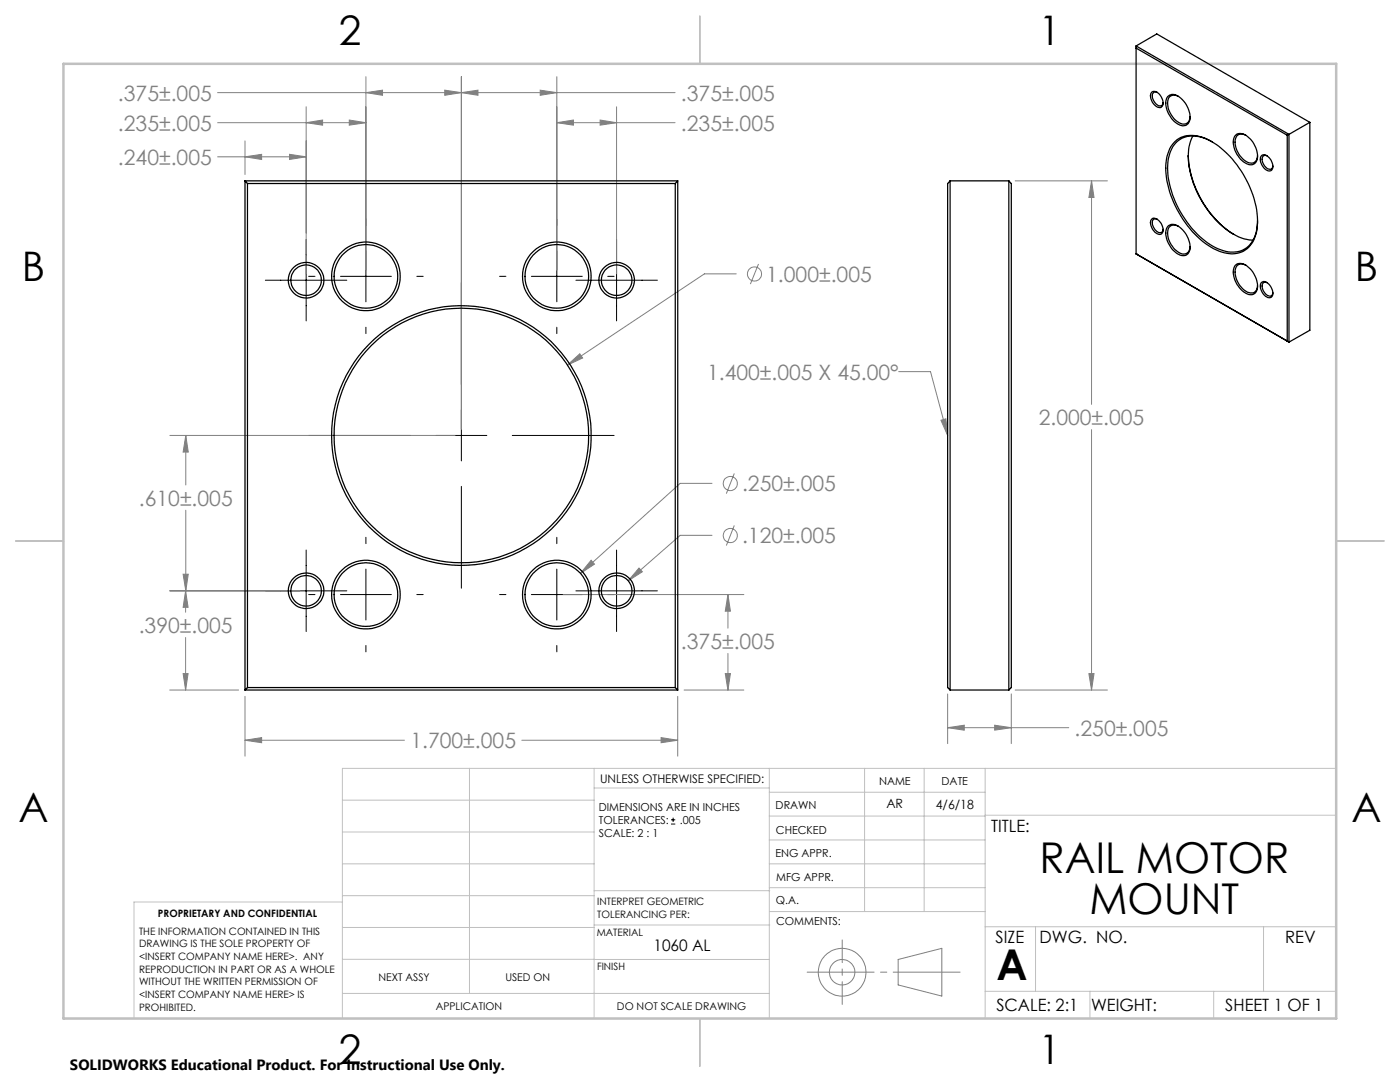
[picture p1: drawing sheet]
<svg xmlns="http://www.w3.org/2000/svg" width="279mm" height="216mm" viewBox="0 0 279 216" stroke-linecap="round" stroke-linejoin="round" font-family="sans-serif">
<g fill="none" stroke="#808080" stroke-width=".2">
<path d="M43.4 18.5h91.3M73 18.5l3.3-.5v1zM73 15.3v38.6M88.8 18l3.3 .5-3.3 .5zM92.1 18.5l3.3-.5v1zM92.1 15.3v70.3M107.8 18l3.3 .5-3.3 .5zM111.1 15.3v38.6M43.4 31.3h17.7M43.4 24.5h29.6M48.9 31.3l3.3-.5v1zM48.9 28.1v6.7"/>
<path d="M57.8 30.8l3.3 .5-3.3 .5zM61.1 24.5l3.3-.5v1zM61.1 21.3v33.3M69.7 24l3.3 .5-3.3 .5zM111.1 24.5l3.3-.5v1zM111.1 24.5h23.6M119.8 24l3.2 .5-3.2 .5zM123 21.3v33.3M202.6 36.1h18.4M217.8 36.1l.5 3.3h-1zM217.8 36.1v44.6M146.9 54.6h-6.3l-27.4 18.2"/>
<path d="M151.4 52.7l-1.6 4M113.2 72.8l2.5-2.2 .6 .8zM179.4 74.2h6.3l3.4 12.7M33.9 86.9h56.9M37.1 86.9l.5 3.3h-1.1zM37.1 86.9v9.9M142.1 96.4h-6.4l-19.8 18M146.5 94.5l-1.5 4M187.8 83.9l1-.3 .3 3.3zM217.8 85.7v52M33.9 117.9h25.9M36.5 114.6h1.1l-.5 3.3z"/>
<path d="M37 117.9l.5 3.3h-1zM37 117.9v4.3M37.1 101.8v16.1M112.4 118.6h36M118 111.8l.6 .8-2.7 1.8zM127.5 113.3l.7 .8-2.8 1.8zM142.1 106.8h-6.4l-10.3 9.1M145.3 118.6l.5 3.4h-1.1zM145.3 118.6v6.7M146.5 104.8l-1.5 4.1M33.9 137.7h13.7M36.5 134.4h1l-.5 3.3z"/>
<path d="M37 127.2v10.5M48.9 139v11.9M135.3 139v11.9M136.5 137.7h11.9M144.7 134.4h1.1l-.5 3.3zM145.3 130.4v7.3M189.1 138.5v9.9M201.8 138.5v9.9M202.6 137.7h18.4M217.3 134.4h1l-.5 3.3zM48.9 147.7l3.3-.5v1zM48.9 147.7h31.8"/>
<path d="M104.1 147.7h31.2M131.9 147.2l3.4 .5-3.4 .5zM189.1 145.2l3.3-.5v1zM189.1 145.2h24.2M198.5 144.7l3.3 .5-3.3 .5zM179.2 191.5l8.8-2.3v9.6l-8.8-2.3z"/>
<circle cx="150.6" cy="54.7" r="1.42"/>
<circle cx="145.7" cy="96.5" r="1.4"/>
<circle cx="145.7" cy="106.9" r="1.4"/>
<circle cx="168.1" cy="194" r="4.8"/>
<circle cx="168.1" cy="194" r="2.53"/>
</g>
<g fill="none" stroke="#000" stroke-width=".2">
<path d="M53 55.9h16.2M61.1 47.8v16.2M61.6 55.1h1.3M67.9 55.1h10.2M73 43.7v1.3M73 50.1v10.1M83.2 55.1h1.3M92.1 56.4v20.3M99.7 55.1h1.3M106 55.1h10.2M111.1 43.7v1.3M111.1 50.1v10.1"/>
<path d="M114.9 55.9h16.3M121.3 55.1h1.3M123 47.8v16.2M73 65.3v1.3M111.1 65.3v1.3M61.6 86.9h20.3M87 86.9h10.2M92.1 81.8v10.2M92.1 97v20.4M102.2 86.9h20.4M53 117.9h16.2M61.1 109.7v16.3"/>
<path d="M61.6 118.6h1.3M67.9 118.6h10.2M73 107.2v1.3M73 113.6v10.1M83.2 118.6h1.3M99.7 118.6h1.3M106 118.6h10.2M111.1 107.2v1.3M111.1 113.6v10.1M114.9 117.9h16.3M121.3 118.6h1.3M123 109.7v16.3"/>
<path d="M73 128.8v1.3M111.1 128.8v1.3M133.9 164.4h.9M133.9 163.6h.9M134.3 163.2v.8"/>
</g>
<path d="M161.1 194h30.5" fill="none" stroke="#808080" stroke-width=".2" stroke-dasharray="15.2 1.3 1.3 1.3" stroke-dashoffset="1.9"/>
<path d="M168.1 187.6v12.8" fill="none" stroke="#808080" stroke-width=".2" stroke-dasharray="15.2 1.3 1.3 1.3" stroke-dashoffset="10.7"/>
<g fill="none" stroke="#c0c0c0" stroke-width=".2">
<path d="M68.3 159.7h50.3M93.7 153.3v44.9M118.6 153.3v49.9M118.6 157.2h34.9M153.5 153.3v49.9M153.5 158.1h43.1M172.5 153.3v28.6M184.4 153.3v28.6M196.6 153.3v49.9M266.7 153.3h-198.4v49.9M68.3 178.7h50.3M68.3 172.4h50.3"/>
<path d="M68.3 166h50.3M68.3 180h-41.6v23.2M118.6 177.7h35M153.5 167.6h43.1M153.5 162.8h43.1M153.5 172.4h43.1M153.5 177.1h43.1M196.6 162.7h70.1M68.3 198.2h85.2M68.3 191.4l85.2 .1M68.3 185.1h50.3M118.6 184.6h35"/>
<path d="M153.6 181.9h43M196.6 197.8h70.1M196.6 184.9h70.1M206.7 184.9v12.9M217.5 197.8v5.4M242.2 197.8v5.4M252.2 184.9v12.9"/>
</g>
<path d="M139.7 3.2v9.5M3.1 107.9h9.6M266.7 107.9h9.5M139.7 203.2v9.6" fill="none" stroke="#c0c0c0" stroke-width=".25"/>
<path d="M12.7 12.7h254v190.5h-254z" fill="none" stroke="#c0c0c0" stroke-width=".5"/>
<path d="M131.9 147.2l3.4 .5-3.4 .5zM48.9 147.7l3.3-.5v1zM48.9 31.3l3.3-.5v1zM57.8 30.8l3.3 .5-3.3 .5zM61.1 24.5l3.3-.5v1zM69.7 24l3.3 .5-3.3 .5zM73 18.5l3.3-.5v1zM88.8 18l3.3 .5-3.3 .5zM92.1 18.5l3.3-.5v1zM107.8 18l3.3 .5-3.3 .5zM111.1 24.5l3.3-.5v1zM119.8 24l3.2 .5-3.2 .5zM36.5 134.4h1l-.5 3.3zM37 117.9l.5 3.3h-1zM36.5 114.6h1.1l-.5 3.3zM37.1 86.9l.5 3.3h-1.1zM144.7 134.4h1.1l-.5 3.3zM145.3 118.6l.5 3.4h-1.1zM113.2 72.8l3.1-1.4-.6-.8zM118 111.8l-2.1 2.6 2.7-1.8zM127.5 113.3l-2.1 2.6 2.8-1.8zM217.3 134.4h1l-.5 3.3zM217.8 36.1l.5 3.3h-1zM189.1 145.2l3.3-.5v1zM198.5 144.7l3.3 .5-3.3 .5zM187.8 83.9l1-.3 .3 3.3z" fill="#808080"/>
<g fill="none" stroke="#000" stroke-width=".25">
<path d="M226.7 9.6l30.2 17.4M226.7 9.2v41.5M226.7 9.2l30.5 17.6M226.7 9.2l4.2-2.4 30.5 17.6M229.9 18.4a1.58 1.58 0 0 1 2 1.3 1.15 1.15 0 0 1-.4 1.8 2.25 2.25 0 0 1-1.6-3.1zM231 18.5a.7 .7 0 0 0-.8 0 .7 .7 0 0 0-.2 .8 1.84 1.84 0 0 0 1.7 1.8l.3-.2 .1-.4M233 19.3a1.83 1.83 0 0 1 2.8 .4 4.8 4.8 0 0 1 1.5 4.5 1.45 1.45 0 0 1-2.3 .5 4.9 4.9 0 0 1-2.2-5zM235.2 19.2a1.4 1.4 0 0 0-1.7 .1 1.4 1.4 0 0 0-.5 1.6 4.2 4.2 0 0 0 3.3 3.9 1.29 1.29 0 0 0 1.2-1.5M48.9 36.1l.5 .5M48.9 36.1h86.4M48.9 36.1v101.6M49.4 36.6h85.4"/>
<path d="M49.4 36.6v100.6M134.8 36.6v100.6M135.3 36.1l-.5 .5M135.3 36.1v101.6M189.6 36.1h11.7M189.6 36.1v101.6M189.6 36.1l-.5 .5v100.6l.5 .5M201.3 36.1v101.6M201.3 36.1l.5 .5v100.6l-.5 .5M234.6 28.2a5.8 5.8 0 0 1 6.5-.3 19.9 19.9 0 0 1 9.9 16.5 6.3 6.3 0 0 1-2.9 5.7 7.1 7.1 0 0 1-7-1.1 20.2 20.2 0 0 1-8.4-16.1 7.1 7.1 0 0 1 1.9-4.7zM237.1 31a20.3 20.3 0 0 0 9.1 15.7M238.1 27.1a11.3 11.3 0 0 0-.2 8.8 19.2 19.2 0 0 0 9.3 11.4l1.1 .4 1.7 .2"/>
<path d="M241.9 28.3a6 6 0 0 0-6.6-.3 7.4 7.4 0 0 0-2.2 6.8 19.9 19.9 0 0 0 9.4 14.6 5.7 5.7 0 0 0 6.6-.2 6.7 6.7 0 0 0 1.9-5.2M246.7 26.9a2 2 0 0 1 2.5 .6 4.5 4.5 0 0 1 1.5 4.7 1.48 1.48 0 0 1-2.3 .3 4.9 4.9 0 0 1-2.1-5zM248.6 27a1.34 1.34 0 0 0-1.5-.1 1.34 1.34 0 0 0-.6 1.5 4.4 4.4 0 0 0 3.3 4.2 1.36 1.36 0 0 0 1.2-1.6M251.8 31a1.35 1.35 0 0 1 1.8 .8 1.6 1.6 0 0 1 0 2.3 2.1 2.1 0 0 1-2.1-2.1l.1-.6zM252.9 31.1a.69 .69 0 0 0-.9 .1 .69 .69 0 0 0-.1 .8 1.92 1.92 0 0 0 1.7 1.8l.3-.3 .1-.4M256.9 27v41.1l.3 .2M257.2 26.8l-.3 .2M257.2 26.8v41.5M261.4 24.4l-4.2 2.4M261.4 24.4v41.5l-4.2 2.4M226.7 50.7h.1M226.7 50.7l30.5 17.6"/>
<path d="M230 43.6a2.15 2.15 0 0 1 2.1 2.4 .78 .78 0 0 1-.5 .8 .78 .78 0 0 1-.9-.3 2.39 2.39 0 0 1-.9-2.6zM231 43.7a.71 .71 0 0 0-.9 .1 .71 .71 0 0 0-.1 .9 1.84 1.84 0 0 0 1.7 1.7l.3-.2 .1-.4M233 45.2a1.83 1.83 0 0 1 2.8 .4 4.8 4.8 0 0 1 1.5 4.6 1.45 1.45 0 0 1-2.3 .4 4.9 4.9 0 0 1-2.2-5zM235.2 45.2a1.4 1.4 0 0 0-1.7 0 1.4 1.4 0 0 0-.5 1.6 4.2 4.2 0 0 0 3.3 3.9 1.3 1.3 0 0 0 1.2-1.5M246.5 53a1.88 1.88 0 0 1 2.7 .4 4.5 4.5 0 0 1 1.5 4.8 1.48 1.48 0 0 1-2.3 .2 4.9 4.9 0 0 1-2.1-5zM248.6 52.9a1.36 1.36 0 0 0-1.5 0 1.36 1.36 0 0 0-.6 1.4 4.5 4.5 0 0 0 3 4.2 1.3 1.3 0 0 0 1.5-1.5M251.8 56.3a1.34 1.34 0 0 1 1.8 .8 1.56 1.56 0 0 1 0 2.3 2.1 2.1 0 0 1-2.1-2.1l.1-.6zM252.9 56.4a.69 .69 0 0 0-.9 .1 .69 .69 0 0 0-.1 .8 1.84 1.84 0 0 0 1.7 1.8l.3-.3 .1-.4M48.9 137.7h86.4M49.4 137.2h85.4M49.4 137.2l-.5 .5M134.8 137.2l.5 .5"/>
<path d="M189.6 137.7h11.7"/>
<circle cx="61.1" cy="55.9" r="3.5"/>
<circle cx="61.1" cy="55.9" r="3.1"/>
<circle cx="73" cy="55.2" r="6.4"/>
<circle cx="73" cy="55.2" r="6.9"/>
<circle cx="111.1" cy="55.2" r="6.4"/>
<circle cx="111.1" cy="55.2" r="6.9"/>
<circle cx="123.1" cy="55.9" r="3.5"/>
<circle cx="123.1" cy="55.9" r="3.1"/>
<circle cx="92.1" cy="86.9" r="25.9"/>
<circle cx="92.1" cy="86.9" r="25.4"/>
<circle cx="61.1" cy="117.9" r="3"/>
<circle cx="61.1" cy="117.9" r="3.6"/>
<circle cx="73" cy="118.7" r="6.4"/>
<circle cx="73" cy="118.7" r="6.9"/>
<circle cx="111.1" cy="118.7" r="6.4"/>
<circle cx="111.1" cy="118.7" r="6.9"/>
<circle cx="123.1" cy="117.9" r="3"/>
<circle cx="123.1" cy="117.9" r="3.6"/>
</g>
<g font-size="8.5">
<text x="207.5" y="174.2">RAIL MOTOR</text>
<text x="217.4" y="182.3">MOUNT</text>
<text x="198.9" y="195.5">A</text>
</g>
<g font-size="8.1">
<text x="67.6" y="8.9">2</text>
<text x="207.3" y="8.9">1</text>
<text x="4.4" y="56.1">B</text>
<text x="270.4" y="56.1">B</text>
<text x="3.7" y="164.1">A</text>
<text x="269.7" y="164.1">A</text>
<text x="67.6" y="212.4">2</text>
<text x="207.3" y="212.4">1</text>
</g>
<g font-size="4.2" fill="#808080">
<text x="23.5" y="20.1">.375±.005</text>
<text x="135.9" y="20.1">.375±.005</text>
<text x="23.5" y="26">.235±.005</text>
<text x="135.9" y="26">.235±.005</text>
<text x="23.5" y="32.9">.240±.005</text>
<text x="152.9" y="56.2">1.000±.005</text>
<text x="141.1" y="75.7">1.400±.005 X 45.00°</text>
<text x="207.3" y="84.8">2.000±.005</text>
<text x="27.7" y="100.9">.610±.005</text>
<text x="148.1" y="98">.250±.005</text>
<text x="148.1" y="108.4">.120±.005</text>
<text x="27.7" y="126.3">.390±.005</text>
<text x="135.9" y="129.5">.375±.005</text>
<text x="81.9" y="149.3">1.700±.005</text>
<text x="214.5" y="146.8">.250±.005</text>
</g>
<g font-size="3.4">
<text x="197.8" y="166">TITLE:</text>
<text x="198.7" y="188.1">SIZE</text>
<text x="207.5" y="188.1">DWG. NO.</text>
<text x="256.5" y="188.2">REV</text>
<text x="198.8" y="201.7">SCALE: 2:1</text>
<text x="217.7" y="201.8">WEIGHT:</text>
<text x="244.5" y="201.7">SHEET 1 OF 1</text>
</g>
<text font-size="3.2" x="130.4" y="189.8">1060 AL</text>
<text font-size="3" x="14" y="213.5">SOLIDWORKS Educational Product. For Instructional Use Only.</text>
<g font-size="2.5">
<text x="176.9" y="161.3">AR</text>
<text x="186.8" y="161.4">4/6/18</text>
</g>
<text font-size="2.4" x="119.8" y="156.2">UNLESS OTHERWISE SPECIFIED:</text>
<g font-size="2.2">
<text x="119.5" y="161.8">DIMENSIONS ARE IN INCHES</text>
<text x="154.8" y="161.4">DRAWN</text>
<text x="175.4" y="156.6">NAME</text>
<text x="187.9" y="156.7">DATE</text>
<text x="119.5" y="167.1">SCALE: 2 : 1</text>
<text x="119.5" y="164.4">TOLERANCES:</text>
<text x="135.7" y="164.4">.005</text>
<text x="154.9" y="166.3">CHECKED</text>
<text x="154.8" y="171">ENG APPR.</text>
<text x="154.9" y="175.7">MFG APPR.</text>
<text x="154.9" y="180.4">Q.A.</text>
<text x="154.9" y="184.6">COMMENTS:</text>
</g>
<g font-size="2.1">
<text x="75.5" y="195.7">NEXT ASSY</text>
<text x="100.9" y="195.7">USED ON</text>
<text x="86.9" y="201.5">APPLICATION</text>
<text x="123.1" y="201.6">DO NOT SCALE DRAWING</text>
</g>
<g font-size="2">
<text x="31.5" y="182.9">PROPRIETARY AND CONFIDENTIAL</text>
<text x="119.2" y="180.6">INTERPRET GEOMETRIC</text>
<text x="119.2" y="183.1">TOLERANCING PER:</text>
<text x="27.8" y="186.5">THE INFORMATION CONTAINED IN THIS</text>
<text x="27.8" y="189">DRAWING IS THE SOLE PROPERTY OF</text>
<text x="27.8" y="191.6">&lt;INSERT COMPANY NAME HERE&gt;. ANY</text>
<text x="119.1" y="186.7">MATERIAL</text>
<text x="27.8" y="194.1">REPRODUCTION IN PART OR AS A WHOLE</text>
<text x="27.8" y="196.6">WITHOUT THE WRITTEN PERMISSION OF</text>
<text x="119.1" y="193.5">FINISH</text>
<text x="27.8" y="199.1">&lt;INSERT COMPANY NAME HERE&gt; IS</text>
<text x="27.8" y="201.7">PROHIBITED.</text>
</g>
</svg>
